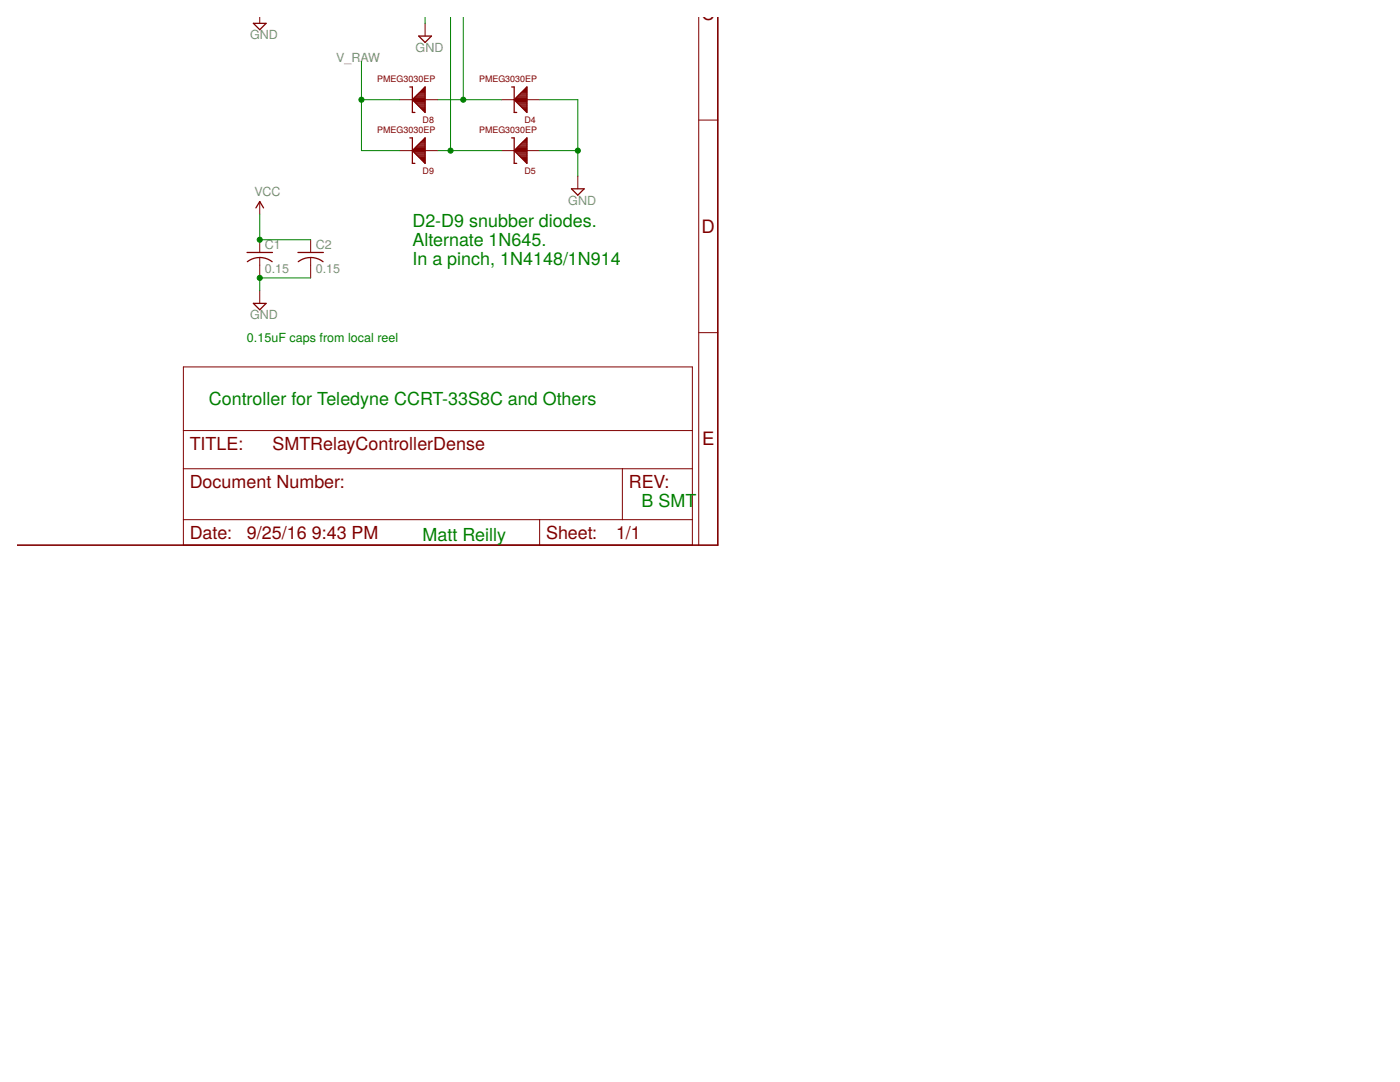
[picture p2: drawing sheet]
<svg xmlns="http://www.w3.org/2000/svg" width="279mm" height="216mm" viewBox="0 0 279 216" stroke-linecap="round" stroke-linejoin="round" font-family="sans-serif">
<g fill="none" stroke="#800000" stroke-width=".25">
<path d="M50.6 4.7h2.5l-1.3 1.2zM81.8 17.4h.5v5h.5M82.4 19.8h2.4M82.6 19.6h2.2M82.8 19.4h2M83 19.2h1.8M83.2 18.9h1.6M83.5 18.7h1.3M83.6 7.2h2.5l-1.3 1.3zM83.7 18.5h1.1M83.9 18.3h.9M84.1 18.1h.7"/>
<path d="M84.4 17.8h.4M84.6 17.6h.2M84.8 17.4h.1M84.8 17.4v5l-2.5-2.5zM102.1 17.4h.5v5h.5M102.7 19.8h2.5M102.9 19.6h2.3M103.1 19.4h2.1M103.4 19.2h1.8M103.6 18.9h1.6M103.8 18.7h1.4M104 18.5h1.2"/>
<path d="M104.2 18.3h1M104.5 18.1h.7M104.7 17.8h.5M104.9 17.6h.3M105.1 17.4h.1M105.2 17.4v5l-2.6-2.5zM81.8 27.5h.5v5.1h.5M82.3 30.1h2.5M82.3 30.1l2.5-2.6v5.1zM82.5 20.1h2.3M82.5 30.3h2.3M82.5 29.8h2.3"/>
<path d="M82.7 20.3h2.1M82.7 30.5h2.1M82.7 29.6h2.1M82.9 20.5h1.9M83 30.7h1.8M83 29.4h1.8M83.1 20.7h1.7M83.2 30.9h1.6M83.2 29.2h1.6M83.4 21h1.4M83.4 31.2h1.4M83.4 28.9h1.4"/>
<path d="M83.6 21.2h1.2M83.6 31.4h1.2M83.6 28.7h1.2M83.8 21.4h1M83.9 31.6h.9M83.9 28.5h.9M84 21.6h.8M84.1 31.8h.7M84.1 28.3h.7M84.2 21.8h.6M84.3 32h.5M84.3 28h.5"/>
<path d="M84.5 22.1h.3M84.5 32.3h.3M84.5 27.8h.3M84.7 22.3h.1M84.8 32.5h.1M84.8 27.6h.1M102.1 27.5h.5v5.1h.5M102.6 30.1l2.6-2.6v5.1zM102.6 30.1h2.6M102.8 20.1h2.4M102.8 30.3h2.4M102.8 29.8h2.4"/>
<path d="M103 20.3h2.2M103.1 30.5h2.1M103.1 29.6h2.1M103.2 20.5h2M103.3 30.7h1.9M103.3 29.4h1.9M103.4 20.7h1.8M103.5 30.9h1.7M103.5 29.2h1.7M103.7 21h1.5M103.7 31.2h1.5M103.7 28.9h1.5"/>
<path d="M103.9 21.2h1.3M103.9 31.4h1.3M103.9 28.7h1.3M104.1 21.4h1.1M104.2 31.6h1M104.2 28.5h1M104.3 21.6h.9M104.4 31.8h.8M104.4 28.3h.8M104.6 21.8h.6M104.6 32h.6M104.6 28h.6"/>
<path d="M104.8 22.1h.4M104.8 32.3h.4M104.8 27.8h.4M105 22.3h.2M105.1 32.5h.1M105.1 27.6h.1M114 37.7h2.6l-1.3 1.2zM49.3 50.4h5.1M49.4 52.2a4 4 0 0 1 4.9 0M51.1 41.5l.7-1.3 .8 1.3M59.5 50.4h5M59.5 52.2a4 4 0 0 1 5 0"/>
<path d="M50.6 60.5h2.5l-1.3 1.3z"/>
</g>
<g fill="none" stroke="#800000" stroke-width=".2">
<path d="M51.8 3.4v1.3M79.8 19.9h7.6M84.8 4.7v2.5M100.1 19.9h7.6M139.4 3.4v105.4M79.8 30.1h7.6M100.1 30.1h7.6M115.3 35.1v2.6M139.4 24h3.9M51.8 40.2v2.6M51.8 47.8v2.6M51.8 51.4v4.1"/>
<path d="M51.8 58v2.5M62 47.8v2.6M62 51.4v4.1M36.6 73.2h101.6v35.6h-101.6zM139.4 66.4h3.9M36.6 93.5h101.6M36.6 85.9h101.6M124.2 93.5v10.2M36.6 103.7h101.6M107.7 103.7v5.1"/>
</g>
<path d="M143.3 3.4v105.4h-139.9" fill="none" stroke="#800000" stroke-width=".32"/>
<path d="M72.1 12.3v17.8h7.7M72.1 19.9h7.7M84.8 3.4v1.3M87.4 19.9h12.7M89.9 3.4v26.7M92.5 3.4v16.5M107.7 19.9h7.6v15.2M87.4 30.1h12.7M107.7 30.1h7.6M51.8 42.8v5h10.2M62 55.5h-10.2v2.5" fill="none" stroke="#008000" stroke-width=".2"/>
<g fill="#008000" stroke="#008000" stroke-width=".2">
<circle cx="89.9" cy="30.1" r=".51"/>
<circle cx="92.5" cy="19.9" r=".51"/>
<circle cx="51.8" cy="55.5" r=".51"/>
<circle cx="115.3" cy="30.1" r=".51"/>
<circle cx="51.8" cy="47.8" r=".51"/>
<circle cx="72.1" cy="19.9" r=".51"/>
</g>
<g font-size="3.7" fill="#800000">
<text x="140" y="4">C</text>
<text x="140" y="46.5">D</text>
<text x="140.1" y="88.9">E</text>
</g>
<g font-size="3.6" fill="#008000">
<text x="82.3" y="45.3">D2-D9 snubber diodes.</text>
<text x="82.3" y="49.1">Alternate 1N645.</text>
<text x="82.3" y="52.9">In a pinch, 1N4148/1N914</text>
<text x="41.7" y="80.8">Controller for Teledyne CCRT-33S8C and Others</text>
<text x="128" y="101.2">B SMT</text>
<text x="84.3" y="108">Matt Reilly</text>
</g>
<g font-size="3.6" fill="#800000">
<text x="37.9" y="89.7">TITLE:</text>
<text x="54.4" y="89.7">SMTRelayControllerDense</text>
<text x="37.9" y="97.4">Document Number:</text>
<text x="125.5" y="97.4">REV:</text>
<text x="37.9" y="107.5">Date:</text>
<text x="49.3" y="107.5">9/25/16</text>
<text x="62.2" y="107.5">9:43 PM</text>
<text x="109" y="107.5">Sheet:</text>
<text x="122.9" y="107.5">1/1</text>
</g>
<g font-size="2.5" fill="#808080">
<text x="49.9" y="7.8">GND</text>
<text x="82.9" y="10.4">GND</text>
<text x="67.1" y="12.3">V_RAW</text>
<text x="50.8" y="39.2">VCC</text>
<text x="113.4" y="40.8">GND</text>
<text x="52.8" y="49.7">C1</text>
<text x="63" y="49.7">C2</text>
<text x="52.8" y="54.6">0.15</text>
<text x="63" y="54.6">0.15</text>
<text x="49.9" y="63.7">GND</text>
</g>
<text font-size="2.5" fill="#008000" x="49.3" y="68.1">0.15uF caps from local reel</text>
<g font-size="2.1" fill="#808080">
<text x="53.4" y="-.8">8</text>
<text x="79.6" y="-.8">14</text>
</g>
<g font-size="1.8" fill="#800000">
<text x="75.3" y="16.3">PMEG3030EP</text>
<text x="95.6" y="16.3">PMEG3030EP</text>
<text x="75.3" y="26.5">PMEG3030EP</text>
<text x="84.3" y="24.5">D8</text>
<text x="95.6" y="26.5">PMEG3030EP</text>
<text x="104.7" y="24.5">D4</text>
<text x="84.3" y="34.6">D9</text>
<text x="104.7" y="34.6">D5</text>
</g>
</svg>
